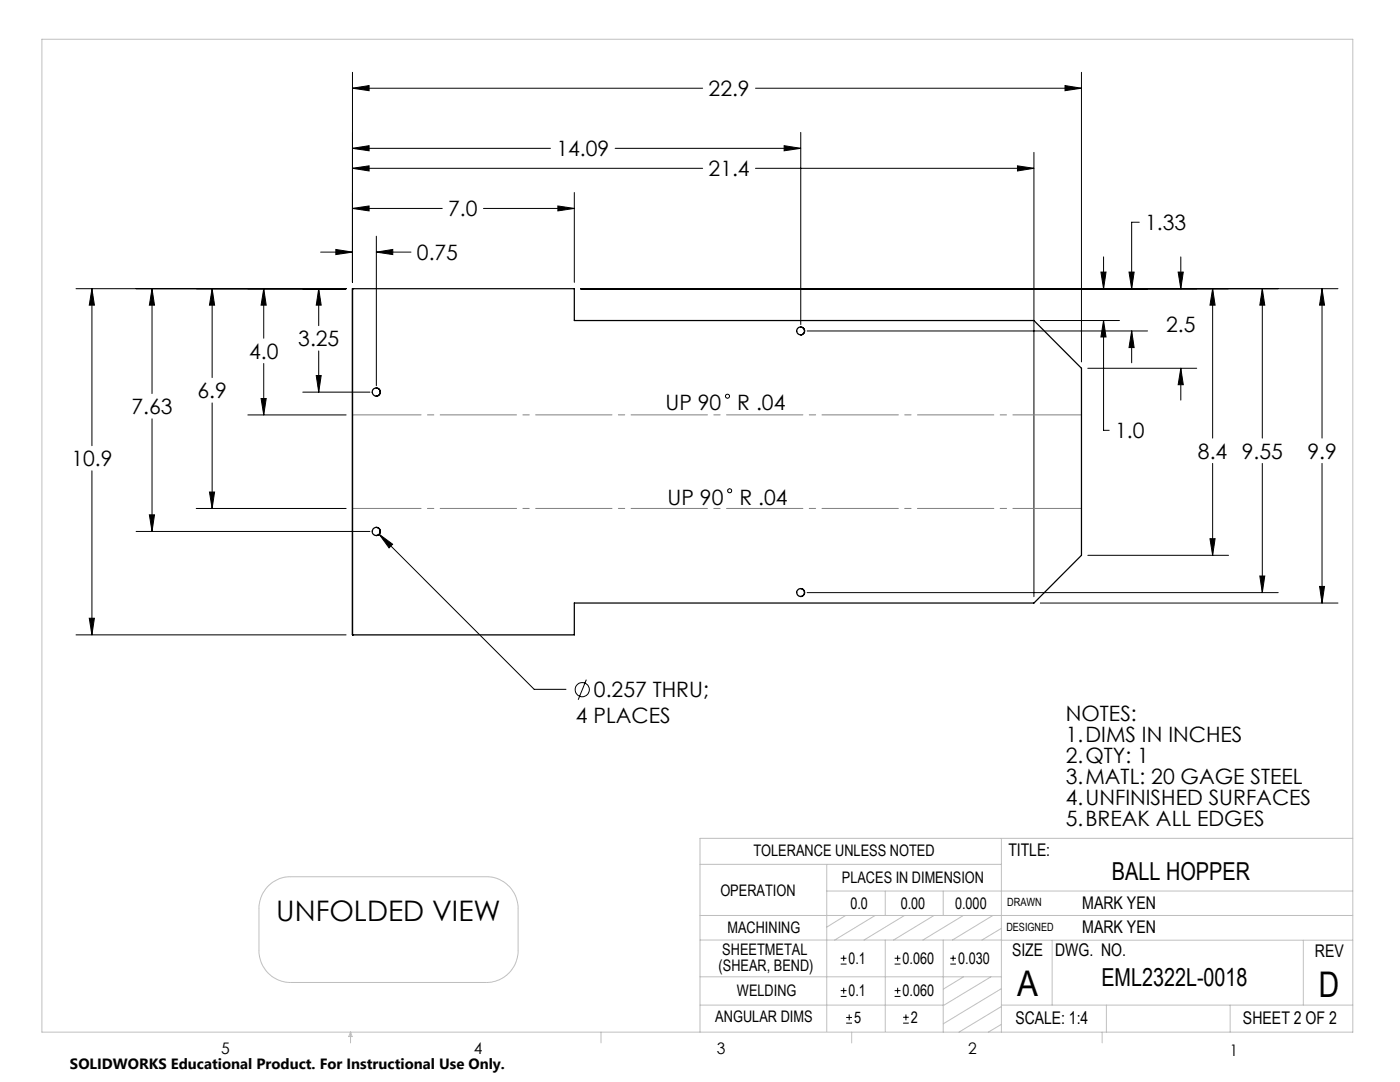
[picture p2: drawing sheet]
<svg xmlns="http://www.w3.org/2000/svg" width="279mm" height="216mm" viewBox="0 0 279 216" stroke-linecap="round" stroke-linejoin="round" font-family="sans-serif">
<g fill="none" stroke="#000" stroke-width=".2">
<path d="M70.3 17.6l3.4-.5v1zM70.3 14.4v41.9M70.3 17.6h69.9M150.8 17.6h65M212.5 17.1l3.3 .5-3.3 .5zM215.8 14.4v57.8M70.3 29.6l3.4-.5v1zM70.3 33.6l3.4-.5v1zM70.3 29.6h39.6M70.3 33.6h69.9M114.6 38.4v17.9M122.8 29.6h37"/>
<path d="M150.8 33.6h55.5M156.5 29.1l3.3 .5-3.3 .5zM159.8 26.4v38.4M203.1 33.1l3.2 .5-3.2 .5zM206.3 30.4v88.7M15.2 57.6h53.9M18.3 57.6l.5 3.3h-1zM18.3 57.6v31.3M30.3 57.6l.5 3.3h-1zM30.3 57.6v20.9M42.3 57.6l.5 3.3h-1zM42.3 57.6v17.8"/>
<path d="M52.6 57.6l.5 3.3h-1zM52.6 57.6v9.9M63.6 57.6l.5 3.3h-1zM63.6 57.6v7.4M64 50.3h6.3M67 49.8l3.3 .5-3.3 .5zM70.3 41.6l3.4-.5v1zM70.3 41.6h18M75.1 50.3l3.3-.5v1zM75.1 47.1v29.9M75.1 50.3h6.9M96.5 41.6h18.1"/>
<path d="M111.3 41.1l3.3 .5-3.3 .5zM115.9 57.6h151.1M219.7 54.3h1l-.5 3.3zM220.2 51.3v6.3M225.3 54.3h1l-.5 3.3zM227.4 44.3h-1.6v13.3M235.1 54.3h1l-.4 3.3zM235.7 51.3v6.3M242 57.6l.5 3.3h-1zM242 57.6v29.8M251.9 57.6l.5 3.3h-1zM251.9 57.6v29.8"/>
<path d="M263.8 57.6v29.8M263.8 57.6l.5 3.3h-1zM52.1 79.5h1l-.5 3.3zM52.6 72.5v10.3M60.4 78.2h13.4M63.1 74.9h1l-.5 3.3zM63.6 70v8.2M161.1 66h67.9M207.6 64h15.8M217.1 73.5h21.7M220.2 64l.5 3.2h-1zM220.2 64v21.9h1.2"/>
<path d="M225.8 66v6.4M225.8 66l.5 3.4h-1zM235.7 73.5l.4 3.3h-1zM235.7 73.5v6.3M18.3 93.9v32.8M30.3 83.6v22.4M41.8 98.2h1l-.5 3.3zM42.3 80.4v21.1M49.5 82.8h19.6M242 92.5v18.3M251.9 92.5v25.8M263.8 92.5v27.8"/>
<path d="M27.2 106h46.6M29.8 102.7h1l-.5 3.3zM39.2 101.5h29.9M75.7 106.6l2.7 2-.8 .7zM75.7 106.6l30.9 30.9h6.4M161.1 118.3h94M217.1 110.8h28.1M241.5 107.5h1l-.5 3.3zM251.4 114.9h1l-.5 3.4zM263.3 117h1l-.5 3.3zM15.2 126.7h53.9M17.8 123.4h1l-.5 3.3z"/>
<path d="M117 135.6l-1.6 4M207.6 120.3h59.4M167.8 198.8h1.1M167.8 197.7h1.1M167.8 192.4h1.1M167.8 191.2h1.1M168.4 190.6v1.2M168.4 197.1v1.2M178.5 198.8h1.2M178.5 197.7h1.2M178.5 192.4h1.2M178.5 191.2h1.2"/>
<path d="M179.1 190.6v1.2M179.1 197.1v1.2M189.7 192.4h1.1M189.7 191.2h1.1M190.2 190.6v1.2M168.9 204.2h1.1M168.9 203h1.1M169.5 202.4v1.2M180.2 204.2h1.2M180.2 203h1.2M180.8 202.4v1.2"/>
<circle cx="145.2" cy="79.1" r=".4"/>
<circle cx="145.6" cy="97.9" r=".39"/>
<circle cx="116.2" cy="137.6" r="1.42"/>
</g>
<g fill="none" stroke="#c0c0c0" stroke-width=".2">
<path d="M8.4 7.8h261.6v198.2h-261.6zM53.7 176.7a6.2 6.2 0 0 1 4.3-1.8h39a6.4 6.4 0 0 1 6.4 6.4v8.4a6.3 6.3 0 0 1-6.4 6.3h-39a6.3 6.3 0 0 1-6.3-6.3v-8.4a6.4 6.4 0 0 1 2-4.6zM139.7 172.5h60.1M165 177.8h105M165 172.5v33.3M176.7 177.8v4.9M188.2 177.8v4.9M199.8 167.3v38.7M270 167.3h-130.3v38.7M139.7 182.7h130.3M139.7 187.6h60.2M139.7 194.9h60.1"/>
<path d="M168.8 182.7l-3.8 2.3M174.7 182.7l-8.1 4.9M176.7 187.6v18.2M180.5 182.7l-8.1 4.9M186.4 182.7l-8.1 4.9M188.2 187.6v18.4M192.3 182.7l-8.1 4.9M192.3 194.9l-4.1 2.5M197.8 194.9l-9.6 5.8M198.2 182.7l-8.1 4.9M199.8 187.6h70.2M199.8 197.3l-11.6 7"/>
<path d="M199.8 185.2l-3.8 2.4M210 187.6v13M260.1 187.6v13M70 206v2.1M70 206l.3 .8h-.7zM119.9 206v2.1M139.7 200.6h48.5M170 206v2.1M199.8 200.6h70.2M199.8 200.8l-8.4 5.2M199.8 204.4l-2.6 1.6M220 206v2.1"/>
<path d="M220.8 200.6v5.4M245.5 200.6v5.4"/>
</g>
<path d="M215.8 82.8h-145.5M70.3 101.5h145.5" fill="none" stroke="#808080" stroke-width=".2" stroke-dasharray="15.2 1.3 1.3 1.3" stroke-dashoffset="1.5"/>
<path d="M17.8 123.4h1l-.5 3.3zM18.3 57.6l.5 3.3h-1zM30.3 57.6l.5 3.3h-1zM29.8 102.7h1l-.5 3.3zM63.6 57.6l.5 3.3h-1zM63.1 74.9h1l-.5 3.3zM219.7 54.3h1l-.5 3.3zM220.2 64l.5 3.2h-1zM263.8 57.6l.5 3.3h-1zM263.3 117h1l-.5 3.3zM67 49.8l3.3 .5-3.3 .5zM75.1 50.3l3.3-.5v1zM225.3 54.3h1l-.5 3.3zM225.8 66l.5 3.4h-1zM251.9 57.6l.5 3.3h-1zM251.4 114.9h1l-.5 3.4zM70.3 41.6l3.4-.5v1zM111.3 41.1l3.3 .5-3.3 .5zM70.3 17.6l3.4-.5v1zM212.5 17.1l3.3 .5-3.3 .5zM70.3 29.6l3.4-.5v1zM156.5 29.1l3.3 .5-3.3 .5zM75.7 106.6l1.9 2.7 .8-.7zM52.6 57.6l.5 3.3h-1zM52.1 79.5h1l-.5 3.3zM42.3 57.6l.5 3.3h-1zM41.8 98.2h1l-.5 3.3zM242 57.6l.5 3.3h-1zM241.5 107.5h1l-.5 3.3zM203.1 33.1l3.2 .5-3.2 .5zM70.3 33.6l3.4-.5v1zM235.1 54.3h1l-.4 3.3zM235.7 73.5l.4 3.3h-1z" fill="#000"/>
<g fill="none" stroke="#000" stroke-width=".25">
<path d="M70.3 57.6h.1M70.3 57.6h44.3v6.4h91.7l9.5 9.5v37.3l-9.5 9.5h-91.7v6.4h-44.3M70.3 57.6v69.1M75.1 77.4a.83 .83 0 0 1 .8 .8 .83 .83 0 0 1-.8 .9M159.8 65.2a.79 .79 0 0 1 .8 .8 .79 .79 0 0 1-.8 .8M75.1 105.2a.81 .81 0 0 1 .8 .8 .81 .81 0 0 1-.8 .9M159.8 117.4a.79 .79 0 0 1 .8 .8 .79 .79 0 0 1-.8 .8M70.3 126.7h.1"/>
<circle cx="75.1" cy="78.2" r=".81"/>
<circle cx="159.8" cy="66" r=".78"/>
<circle cx="75.1" cy="106" r=".82"/>
<circle cx="159.8" cy="118.2" r=".79"/>
</g>
<g font-size="7.1">
<text x="203" y="198.7">A</text>
<text x="263.2" y="198.9">D</text>
</g>
<text font-size="5.6" x="55.1" y="183.7">UNFOLDED VIEW</text>
<g font-size="4.9">
<text x="221.9" y="175.7">BALL HOPPER</text>
<text x="219.8" y="196.7">EML2322L-0018</text>
</g>
<g font-size="4.2">
<text x="141.4" y="19.2">22.9</text>
<text x="111" y="31.2">14.09</text>
<text x="141.4" y="35.2">21.4</text>
<text x="89.5" y="43.2">7.0</text>
<text x="228.5" y="45.9">1.33</text>
<text x="83.2" y="51.9">0.75</text>
<text x="49.7" y="71.6">4.0</text>
<text x="59.5" y="69.1">3.25</text>
<text x="232.7" y="66.2">2.5</text>
<text x="26.2" y="82.6">7.63</text>
<text x="39.4" y="79.5">6.9</text>
<text x="132.8" y="81.9">UP 90</text>
<text x="147.1" y="81.9">R .04</text>
<text x="222.6" y="87.5">1.0</text>
<text x="14.2" y="93">10.9</text>
<text x="239.1" y="91.5">8.4 9.55</text>
<text x="260.9" y="91.5">9.9</text>
<text x="133.2" y="100.7">UP 90</text>
<text x="147.6" y="100.7">R .04</text>
<text x="118.5" y="139.1">0.257 THRU;</text>
<text x="212.7" y="143.9">NOTES:</text>
<text x="114.9" y="144.2">4 PLACES</text>
<text x="212.7" y="148.1">1.DIMS IN INCHES</text>
<text x="212.7" y="152.3">2.QTY: 1</text>
<text x="212.7" y="156.4">3.MATL: 20 GAGE STEEL</text>
<text x="212.7" y="160.6">4.UNFINISHED SURFACES</text>
<text x="212.7" y="164.8">5.BREAK ALL EDGES</text>
</g>
<g font-size="3.5">
<text x="201.2" y="170.7">TITLE:</text>
<text x="216" y="181.4">MARK YEN</text>
<text x="202" y="190.8">SIZE</text>
<text x="210.6" y="190.8">DWG. NO.</text>
<text x="216" y="186.2">MARK YEN</text>
<text x="262.4" y="190.9">REV</text>
<text x="202.7" y="204.4">SCALE: 1:4</text>
<text x="248.1" y="204.4">SHEET 2 OF 2</text>
</g>
<g font-size="3.2">
<text x="150.4" y="170.8">TOLERANCE UNLESS NOTED</text>
<text x="143.8" y="178.9">OPERATION</text>
<text x="168" y="176.2">PLACES IN DIMENSION</text>
<text x="169.7" y="181.4">0.0</text>
<text x="179.8" y="181.4">0.00</text>
<text x="190.6" y="181.4">0.000</text>
<text x="144.1" y="190.5">SHEETMETAL</text>
<text x="145.2" y="186.2">MACHINING</text>
<text x="143.4" y="193.7">(SHEAR, BEND)</text>
<text x="169.4" y="192.3">0.1</text>
<text x="180.1" y="192.3">0.060</text>
<text x="191.2" y="192.3">0.030</text>
<text x="147.1" y="198.7">WELDING</text>
<text x="169.4" y="198.7">0.1</text>
<text x="180.1" y="198.7">0.060</text>
<text x="142.8" y="204">ANGULAR DIMS</text>
<text x="170.5" y="204.1">5</text>
<text x="181.8" y="204.1">2</text>
<text x="44.2" y="210.4">5</text>
<text x="94.6" y="210.3">4</text>
<text x="143.1" y="210.4">3</text>
<text x="193.2" y="210.3">2</text>
<text x="245.4" y="210.6">1</text>
</g>
<text font-size="3" x="14" y="213.3">SOLIDWORKS Educational Product. For Instructional Use Only.</text>
<g font-size="2.3">
<text x="200.8" y="185.7">DESIGNED</text>
<text x="201" y="180.9">DRAWN</text>
</g>
</svg>
